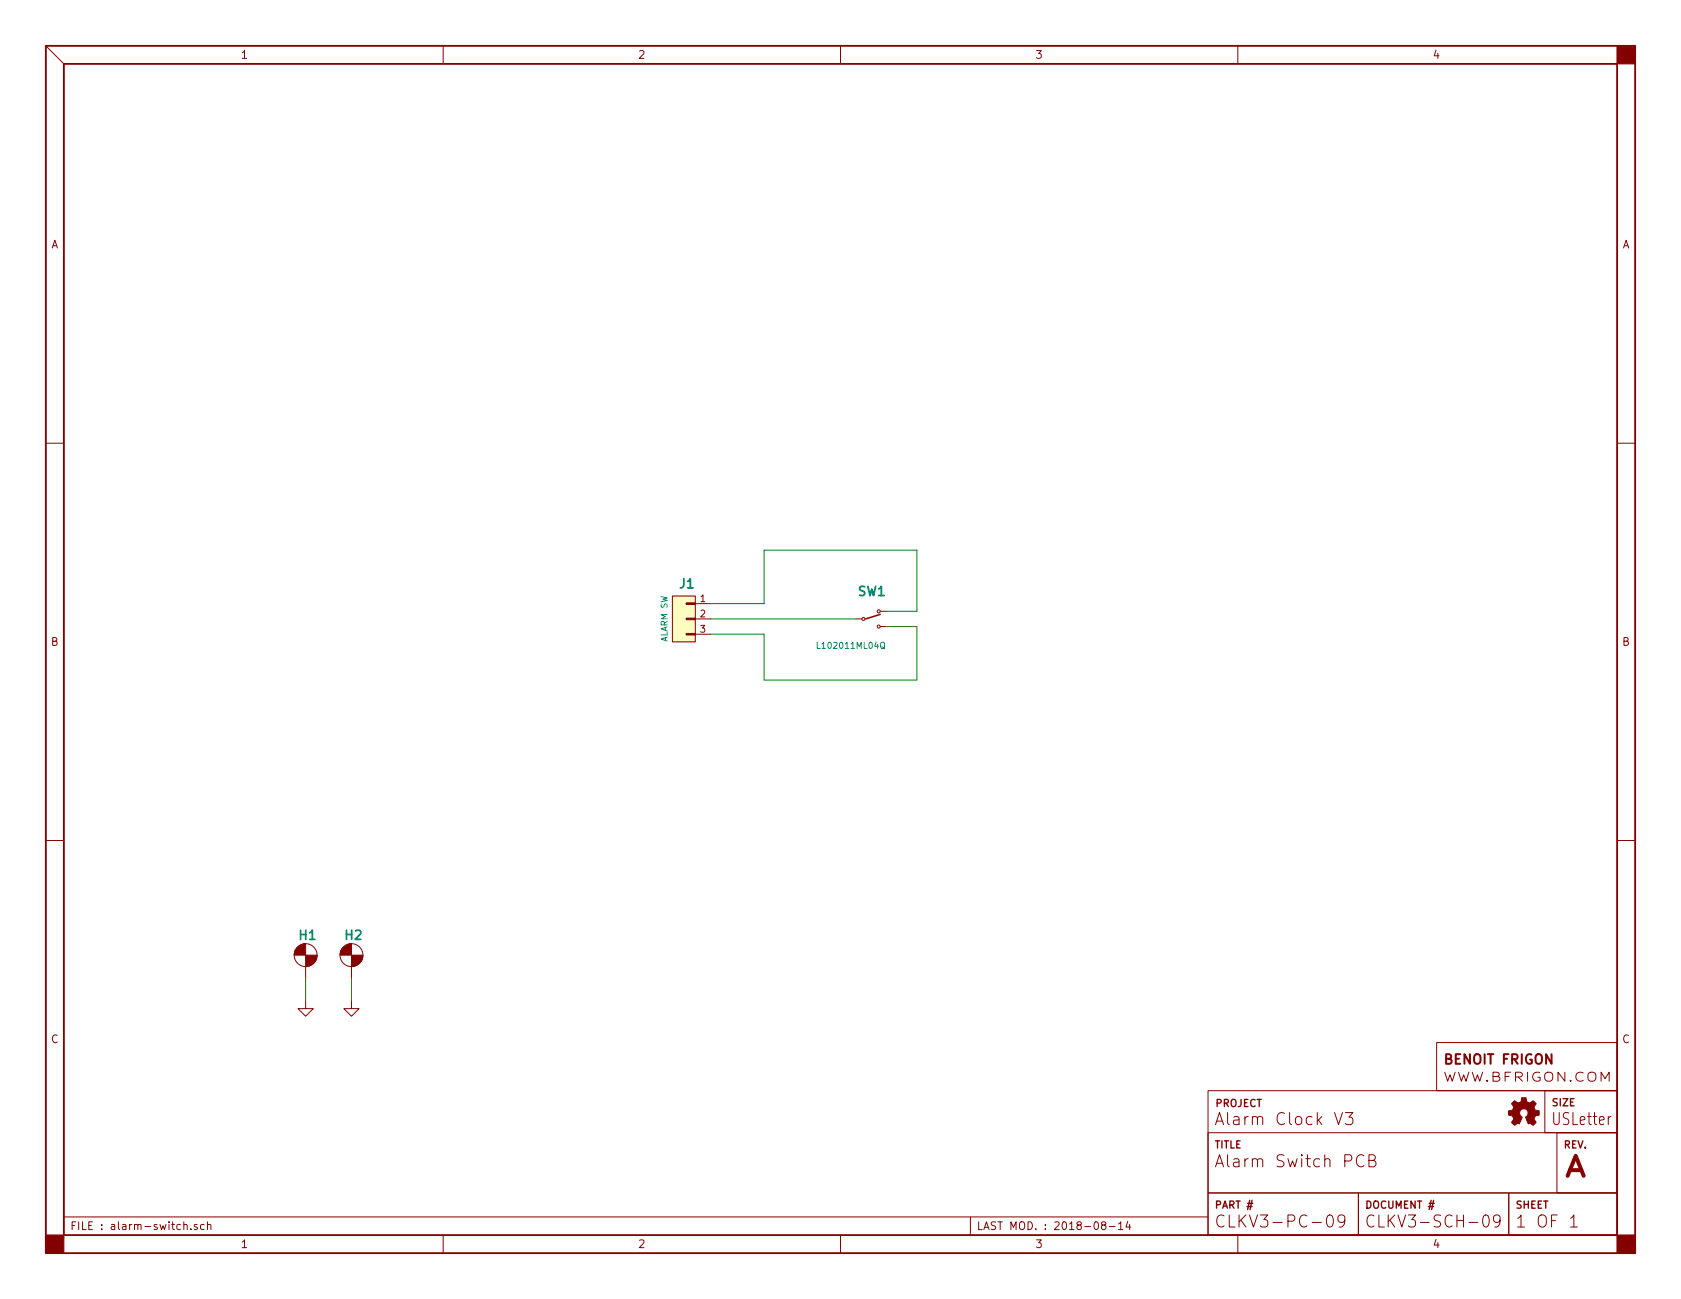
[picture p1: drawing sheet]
<svg xmlns="http://www.w3.org/2000/svg" width="279mm" height="216mm" viewBox="0 0 279 216" stroke-linecap="round" stroke-linejoin="round" font-family="sans-serif">
<g fill="none" stroke="#840000" stroke-width=".17">
<path d="M7.6 7.6l3 3M73.7 7.6v3M139.7 7.6v3M205.7 7.6v3M7.6 73.7h3M268.8 73.7h3M111.8 99.1h3.8v7.6h-3.8zM115.6 102.9h2.5M115.6 100.3h2.5M115.6 105.4h2.5M142.2 102.9h1.1M146.3 101.6h1"/>
<path d="M146.3 104.1h1M7.6 139.7h3M268.8 139.7h3M50.8 166.4v1.2h1.3l-1.3 1.3-1.3-1.3h1.3M50.8 160.7v1.9M58.4 166.4v1.2h1.3l-1.3 1.3-1.3-1.3h1.3M58.4 160.7v1.9M238.8 173.3h30v8h-30zM200.8 188.3h68v10h-68zM200.8 181.3h68v24h-68zM200.8 198.3h25v7h-25zM221.8 184.9l.7 2 .6-2"/>
<path d="M223.6 184.9h1.3l-.7 .8a.53 .53 0 0 1 .7 .4v.4l-.2 .3-.8 .1-.3-.2M225.8 198.3h25v7h-25zM226.7 192.1a.82 .82 0 0 0-1 0 .82 .82 0 0 0-.2 1 .75 .75 0 0 0 .3 .7 .75 .75 0 0 0 .9-.1M227.5 192.9h.7a.48 .48 0 0 0 .4-.5 .48 .48 0 0 0-.4-.5h-.7v2h.8a.54 .54 0 0 0 .4-.5 .54 .54 0 0 0-.5-.5M250.8 198.3h18v7h-18zM256.8 181.3h12v7h-12zM258.8 188.3h10v10h-10zM267.8 185.6l-.3 .1-.2 .3M7.6 205.7h3M10.6 202.3h190.2M30.6 203.6h.4l.1 .8M31.7 204.2v.2"/>
<path d="M32.8 203.6a.31 .31 0 0 0-.5 .1v.2l.5 .2-.2 .3-.3-.1M33.9 203.6l-.3-.1-.3 .2 .1 .5 .2 .2 .3-.1M34.5 203.6l.2-.1 .3 .1 .1 .8M34.5 203.1v1.3M73.7 205.3v3M139.7 205.3v3M161.3 202.3v3M183.3 203.6l-.2-.1v-.3l.2-.1h.4l.1 .2-.1 .2-.4 .1-.2 .3v.3l.2 .2h.3l.2-.3v-.2l-.2-.3M184.4 203.9h.9M185.9 203.4l.4-.3v1.3M185.9 204.4h.7M187.5 203l-.4 .9h.8"/>
<path d="M187.8 203.5v.9M205.7 205.3v3M220.7 202.1a.47 .47 0 0 1 .5-.2 .47 .47 0 0 1 .3 .4 1.04 1.04 0 0 1-.5 1.6 1.23 1.23 0 0 1-.3-1.8zM223.5 202.8l-.4 .4-.5-.1-.2-.3v-.5l.2-.3a.67 .67 0 0 1 .8 .1 1.34 1.34 0 0 1-.4 1.8h-.4M246.6 202.1a.45 .45 0 0 1 .5-.2 .45 .45 0 0 1 .3 .4 1.05 1.05 0 0 1-.5 1.6 1.29 1.29 0 0 1-.3-1.8zM249.3 202.8l-.3 .4a.61 .61 0 0 1-.8-.4v-.5a.61 .61 0 0 1 .8-.4l.3 .2a1.37 1.37 0 0 1-.5 1.8h-.4M261 202.5l.6-.6v2M261 203.9h1.2M268.8 205.7h3"/>
<circle cx="143.5" cy="102.9" r=".25"/>
<circle cx="146" cy="101.6" r=".25"/>
<circle cx="146" cy="104.1" r=".25"/>
<circle cx="50.8" cy="158.8" r="1.9"/>
<circle cx="58.4" cy="158.8" r="1.9"/>
</g>
<path d="M237.5 200h.9" fill="none" stroke="#840000" stroke-width=".23"/>
<path d="M7.6 7.6h264.2v200.7h-264.2zM10.6 10.6h258.2v194.7h-258.2z" fill="none" stroke="#840000" stroke-width=".3"/>
<g fill="#840000" stroke="#840000" stroke-width=".17">
<path d="M7.6 205.3h3v3h-3z"/>
<path d="M268.8 205.3h3v3h-3z"/>
<path d="M268.8 7.6h3v3h-3z"/>
<path d="M251.5 183.2a.29 .29 0 0 1 .2-.2 .29 .29 0 0 1 .3 .1l.3 .2a.66 .66 0 0 0 .6-.8v-.1h.7l.1 .4a.56 .56 0 0 0 .4 .5 .56 .56 0 0 0 .7-.3 .49 .49 0 0 1 .4 .3 .49 .49 0 0 1-.2 .6v.1a.54 .54 0 0 0 .7 .6h.1v.5a.3 .3 0 0 1-.1 .3 .3 .3 0 0 1-.3 0l-.2 .1-.2 .5 .1 .3a.28 .28 0 0 1 .2 .3 .28 .28 0 0 1-.2 .2l-.3 .2-.5-.3-.3 .1-.4-1.1a.73 .73 0 0 0 .4-1 .73 .73 0 0 0-1.1-.3 .73 .73 0 0 0-.1 1.1l.2 .2-.4 1.1-.3-.1-.3 .1a.3 .3 0 0 1-.3 .2 .3 .3 0 0 1-.2-.2l-.3-.3 .4-.5-.1-.4a.43 .43 0 0 0-.6-.2l-.2-.1v-.3a.27 .27 0 0 1 0-.4 .27 .27 0 0 1 .4 0l.3-.1 .2-.5-.4-.6z"/>
<path d="M49.3 157.6l.6-.5 .9-.3v2h-1.9l.1-.8z"/>
<path d="M50.8 158.8h1.9a1.95 1.95 0 0 1-1.9 1.9z"/>
<path d="M56.9 157.6l.6-.5 .9-.3v2h-1.9l.1-.8z"/>
<path d="M58.4 158.8h1.9a1.95 1.95 0 0 1-1.9 1.9z"/>
<path d="M114 105.3h1.6v.2h-1.6z"/>
<path d="M114 102.7h1.6v.3h-1.6z"/>
<path d="M114 100.2h1.6v.3h-1.6z"/>
</g>
<path d="M118.1 102.9h24.1M118.1 100.3h8.9v-8.9h25.4v10.2h-5.1M147.3 104.1h5.1v8.9h-25.4v-7.6h-8.9M50.8 162.6v3.8M58.4 162.6v3.8" fill="none" stroke="#008400" stroke-width=".17"/>
<path d="M146.3 102.1l-2.4 .8" fill="none" stroke="#840000" stroke-width=".25"/>
<path d="M135.8 106.8v1h.5M146.4 106.9l.2-.1 .4 .1v.5l-.1 .3-.3 .1-.2-.2zM146.5 107.5l.6 .3" fill="none" stroke="#008484" stroke-width=".17"/>
<path d="M111.8 99.1h3.8v7.6h-3.8z" fill="#ffffc2" stroke="#ffffc2" stroke-width=".17"/>
<text font-size="4.6" fill="#840000" x="259.8" y="195.6">A</text>
<g font-size="2.8" fill="#840000">
<text x="201.8" y="187">Alarm Clock V3</text>
<text x="257.8" y="187">USLetter</text>
<text x="201.8" y="194">Alarm Switch PCB</text>
<text x="201.8" y="204">CLKV3-PC-09</text>
<text x="226.8" y="204">CLKV3-SCH-09</text>
<text x="251.8" y="204">1 OF 1</text>
</g>
<text font-size="2.2" fill="#840000" x="239.8" y="176.9">BENOIT FRIGON</text>
<g font-size="2.1" fill="#008484">
<text x="113" y="97.8">J1</text>
<text x="142.6" y="99.1">SW1</text>
<text x="49.8" y="156.2">H1</text>
<text x="57.4" y="156.2">H2</text>
</g>
<text font-size="2.1" fill="#840000" x="239.8" y="179.8">WWW.BFRIGON.COM</text>
<g font-size="1.8" fill="#840000">
<text x="40.2" y="9.8">1</text>
<text x="106.2" y="9.8">2</text>
<text x="172.2" y="9.8">3</text>
<text x="238.3" y="9.8">4</text>
<text x="8.5" y="41.3">A</text>
<text x="269.6" y="41.3">A</text>
<text x="8.5" y="107.3">B</text>
<text x="269.6" y="107.3">B</text>
<text x="8.5" y="173.4">C</text>
<text x="269.6" y="173.4">C</text>
<text x="11.6" y="204.4">FILE : alarm-switch.sch</text>
<text x="40.2" y="207.4">1</text>
<text x="106.2" y="207.4">2</text>
<text x="162.3" y="204.4">LAST MOD. : 2018-08-14</text>
<text x="172.2" y="207.4">3</text>
<text x="238.3" y="207.4">4</text>
</g>
<g font-size="1.7" fill="#840000">
<text x="201.9" y="184">PROJECT</text>
<text x="257.8" y="183.8">SIZE</text>
<text x="201.8" y="190.9">TITLE</text>
<text x="259.8" y="190.9">REV.</text>
<text x="201.8" y="200.9">PART #</text>
<text x="226.8" y="200.9">DOCUMENT #</text>
<text x="251.8" y="200.9">SHEET</text>
</g>
<g font-size="1.6" fill="#840000">
<text x="116.4" y="100.1">1</text>
<text x="116.4" y="102.6">2</text>
<text x="116.4" y="105.2">3</text>
</g>
<g font-size="1.4" fill="#008484">
<text x="110.9" y="106.7" transform="rotate(-90 110.9 106.7)">ALARM SW</text>
<text x="136.3" y="107.8">L102011ML04Q</text>
</g>
</svg>
